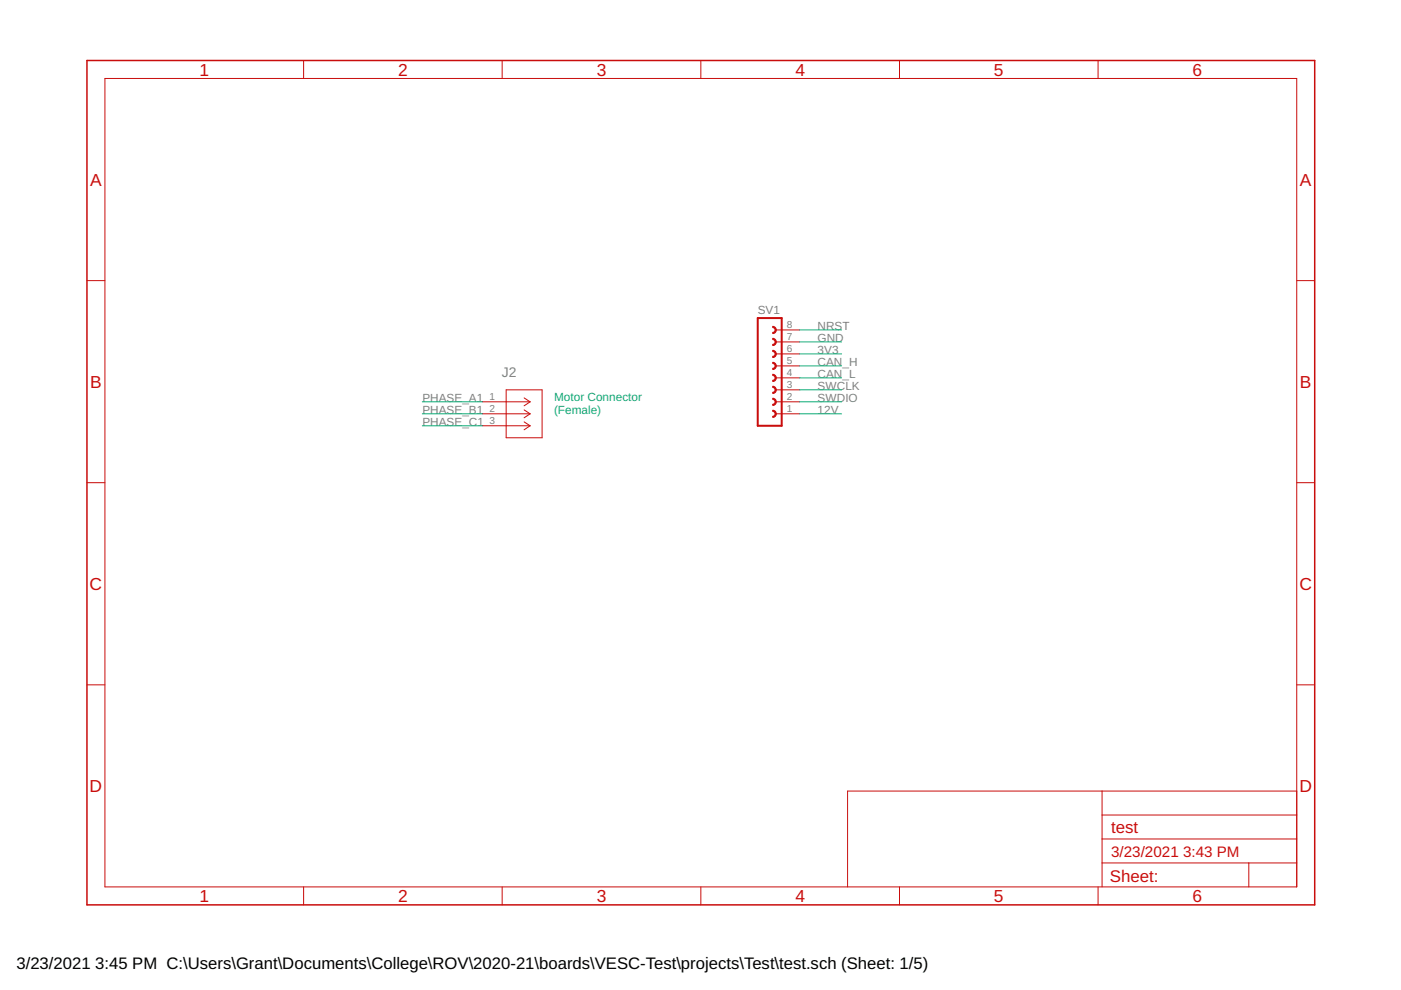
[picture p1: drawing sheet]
<svg xmlns="http://www.w3.org/2000/svg" width="297mm" height="210mm" viewBox="0 0 297 210" stroke-linecap="round" stroke-linejoin="round" font-family="sans-serif">
<g fill="none" stroke="#c90d0c" stroke-width=".21">
<path d="M22.2 16.6h252.7v171.4h-252.7zM64.4 12.8v3.8M106.5 12.8v3.8M148.6 12.8v3.8M190.7 12.8v3.8M232.8 12.8v3.8M18.4 59.5h3.8M274.9 59.5h3.8M164.5 77.6h5M164.5 75h5M164.5 72.5h5M164.5 70h5"/>
<path d="M102.2 85.2h10.2M102.2 87.7h10.2M102.2 90.3h10.2M107.3 82.7h7.6v10.1h-7.6zM111.1 84.4l1.3 .8M111.1 86.9l1.3 .8M111.1 89.5l1.3 .8M112.4 85.2l-1.3 .8M112.4 87.7l-1.3 .9M112.4 90.3l-1.3 .8M164.5 85.2h5M164.5 87.7h5"/>
<path d="M164.5 82.7h5M164.5 80.1h5M18.4 102.3h3.8M274.9 102.3h3.8M18.4 145.2h3.8M274.9 145.2h3.8M233.7 167.7v20.3M233.7 177.9h41.2M233.7 172.8h41.2M274.9 167.7h-95.2v20.3M64.4 188v3.9M106.5 188v3.9"/>
<path d="M148.6 188v3.9M190.7 188v3.9M232.8 188v3.9M233.7 183h41.2M264.8 183v5"/>
</g>
<path d="M18.4 12.8h260.3v179.1h-260.3z" fill="none" stroke="#c90d0c" stroke-width=".32"/>
<path d="M160.7 67.4h5v22.9h-5z" fill="none" stroke="#c90d0c" stroke-width=".42"/>
<g fill="#c90d0c" stroke="#c90d0c" stroke-width=".21">
<path d="M163.8 81.9a.76 .76 0 0 1 .8 .8 .76 .76 0 0 1-.8 .7v-.2a.51 .51 0 0 0 .5-.5 .51 .51 0 0 0-.5-.6z" fill-rule="evenodd"/>
<path d="M163.8 84.4a.76 .76 0 0 1 .8 .8 .76 .76 0 0 1-.8 .8v-.3a.51 .51 0 0 0 .5-.5 .51 .51 0 0 0-.5-.5z" fill-rule="evenodd"/>
<path d="M163.8 87a.76 .76 0 0 1 .8 .7 .76 .76 0 0 1-.8 .8v-.3a.51 .51 0 0 0 .5-.5 .51 .51 0 0 0-.5-.5z" fill-rule="evenodd"/>
<path d="M163.8 76.8a.76 .76 0 0 1 .8 .8 .76 .76 0 0 1-.8 .7v-.2a.51 .51 0 0 0 .5-.5 .51 .51 0 0 0-.5-.5z" fill-rule="evenodd"/>
<path d="M163.8 79.4a.76 .76 0 0 1 .8 .7 .76 .76 0 0 1-.8 .8v-.3a.51 .51 0 0 0 .5-.5 .51 .51 0 0 0-.5-.5z" fill-rule="evenodd"/>
<path d="M163.8 69.2a.76 .76 0 0 1 .8 .8 .76 .76 0 0 1-.8 .7v-.2a.51 .51 0 0 0 .5-.5 .51 .51 0 0 0-.5-.6z" fill-rule="evenodd"/>
<path d="M163.8 71.7a.76 .76 0 0 1 .8 .8 .76 .76 0 0 1-.8 .8v-.3a.51 .51 0 0 0 .5-.5 .51 .51 0 0 0-.5-.5z" fill-rule="evenodd"/>
<path d="M163.8 74.3a.76 .76 0 0 1 .8 .7 .76 .76 0 0 1-.8 .8v-.3a.51 .51 0 0 0 .5-.5 .51 .51 0 0 0-.5-.5z" fill-rule="evenodd"/>
</g>
<path d="M169.5 72.5h8.9M169.5 75h8.9M169.5 70h8.9M169.5 77.6h8.9M89.5 85.2h12.7M89.5 87.7h12.7M89.5 90.3h12.7M169.5 85.2h8.9M169.5 87.7h8.9M169.5 82.7h8.9M169.5 80.1h8.9" fill="none" stroke="#0dab76" stroke-width=".21"/>
<g font-size="3.7" fill="#c90d0c">
<text x="42.3" y="16">1</text>
<text x="84.4" y="16">2</text>
<text x="126.5" y="16">3</text>
<text x="168.6" y="16">4</text>
<text x="210.7" y="16">5</text>
<text x="252.9" y="16">6</text>
<text x="19.1" y="39.4">A</text>
<text x="275.6" y="39.4">A</text>
<text x="19.1" y="82.2">B</text>
<text x="275.6" y="82.2">B</text>
<text x="19" y="125.1">C</text>
<text x="275.5" y="125.1">C</text>
<text x="19" y="167.9">D</text>
<text x="275.5" y="167.9">D</text>
<text x="42.3" y="191.2">1</text>
<text x="84.4" y="191.2">2</text>
<text x="126.5" y="191.2">3</text>
<text x="168.6" y="191.2">4</text>
<text x="210.7" y="191.2">5</text>
<text x="252.9" y="191.2">6</text>
</g>
<g font-size="3.6" fill="#c90d0c">
<text x="235.6" y="176.6">test</text>
<text x="235.3" y="186.9">Sheet:</text>
</g>
<g font-size="3.5">
<text x="3.5" y="205.4">3/23/2021</text>
<text x="20.2" y="205.4">3:45 PM C:\Users\Grant\Documents\College\ROV\2020-21\boards\VESC-Test\projects\Test\test.sch (Sheet: 1/5)</text>
</g>
<g font-size="3.2" fill="#c90d0c">
<text x="235.6" y="181.7">3/23/2021</text>
<text x="250.8" y="181.7">3:43 PM</text>
</g>
<text font-size="2.9" fill="#808080" x="106.4" y="79.9">J2</text>
<g font-size="2.5" fill="#808080">
<text x="160.7" y="66.7">SV1</text>
<text x="173.3" y="70">NRST</text>
<text x="173.3" y="72.5">GND</text>
<text x="173.3" y="75">3V3</text>
<text x="173.3" y="77.6">CAN_H</text>
<text x="173.3" y="82.7">SWCLK</text>
<text x="173.3" y="80.1">CAN_L</text>
<text x="89.5" y="85.2">PHASE_A1</text>
<text x="89.5" y="87.7">PHASE_B1</text>
<text x="173.3" y="85.2">SWDIO</text>
<text x="173.3" y="87.7">12V</text>
<text x="89.5" y="90.3">PHASE_C1</text>
</g>
<g font-size="2.5" fill="#0dab76">
<text x="117.5" y="85.1">Motor Connector</text>
<text x="117.5" y="87.7">(Female)</text>
</g>
<g font-size="2.1" fill="#808080">
<text x="166.8" y="69.6">8</text>
<text x="166.8" y="77.2">5</text>
<text x="166.8" y="74.7">6</text>
<text x="166.8" y="72.1">7</text>
<text x="166.8" y="82.3">3</text>
<text x="166.8" y="79.8">4</text>
<text x="103.8" y="84.8">1</text>
<text x="103.8" y="87.4">2</text>
<text x="103.8" y="89.9">3</text>
<text x="166.8" y="87.4">1</text>
<text x="166.8" y="84.8">2</text>
</g>
</svg>
